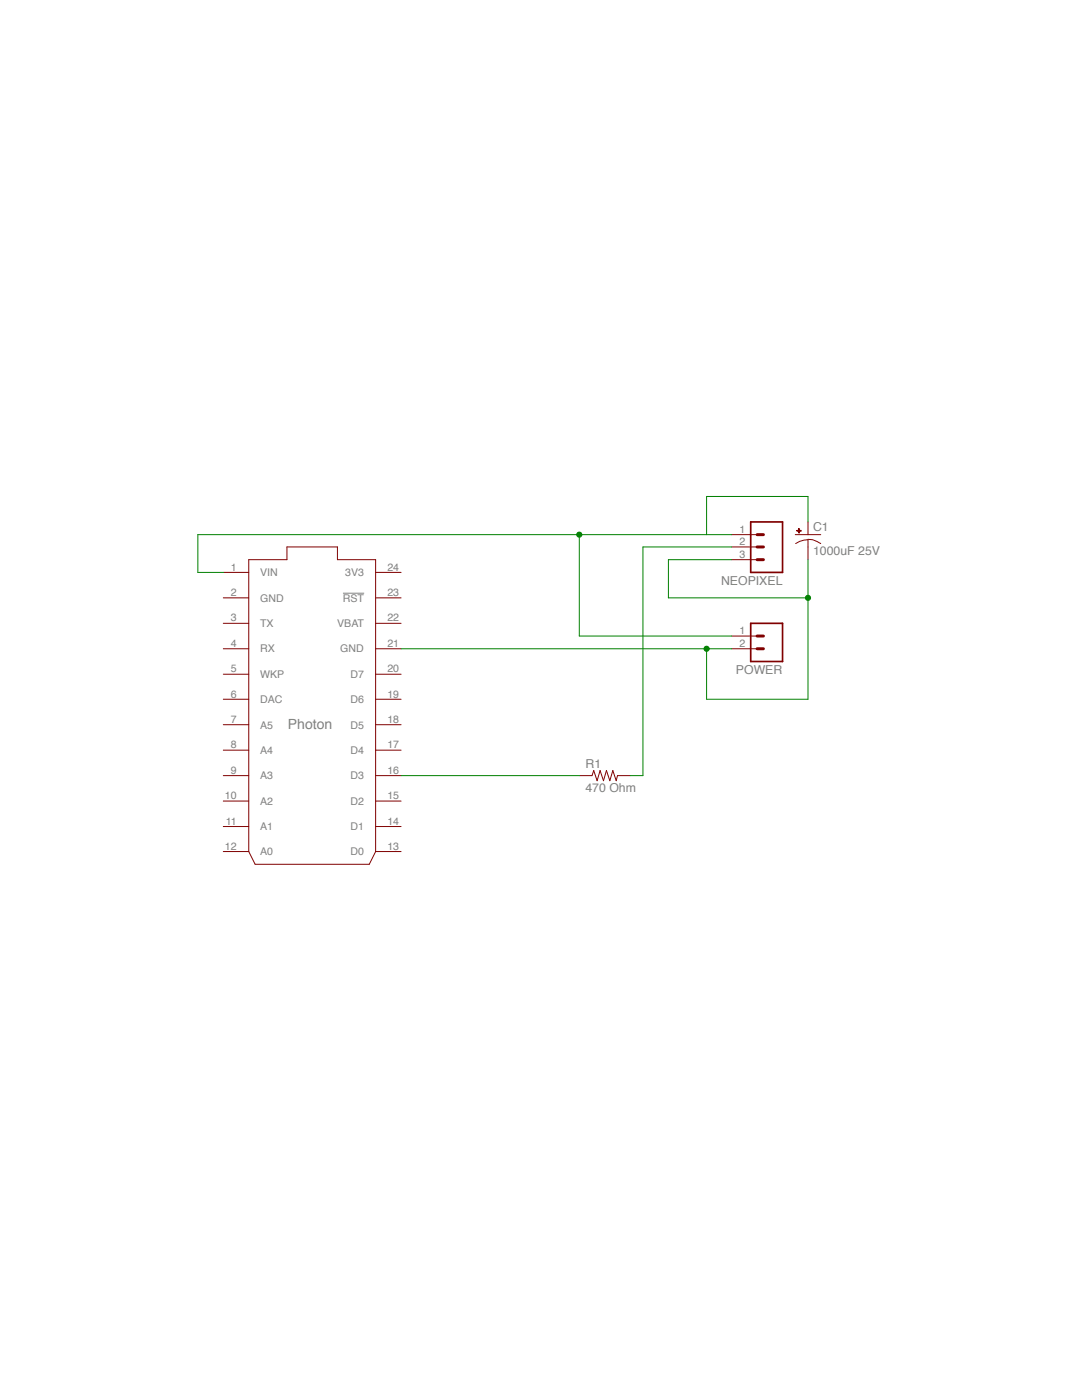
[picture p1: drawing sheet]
<?xml version="1.0" encoding="utf-8"?>
<!DOCTYPE eagle SYSTEM "eagle.dtd">
<!--
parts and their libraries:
SparkFun-Connectors: Licensing: Creative Commons ShareAlike 4.0 International - https://creativecommons.org/licenses/by-sa/4.0
-->
<eagle version="7.2.0">
<drawing>
<settings>
<setting alwaysvectorfont="no"/>
<setting verticaltext="up"/>
</settings>
<grid distance="0.1" unitdist="inch" unit="inch" style="lines" multiple="1" display="no" altdistance="0.01" altunitdist="inch" altunit="inch"/>
<schematic xreflabel="%F%N/%S.%C%R" xrefpart="/%S.%C%R">
<libraries>
<library name="Spark">
<symbols>
<symbol name="PHOTON">
<wire x1="-11.43" y1="-30.48" x2="11.43" y2="-30.48" width="0.254" layer="94"/>
<wire x1="11.43" y1="-30.48" x2="12.7" y2="-27.94" width="0.254" layer="94"/>
<wire x1="12.7" y1="-27.94" x2="12.7" y2="30.48" width="0.254" layer="94"/>
<wire x1="12.7" y1="30.48" x2="5.08" y2="30.48" width="0.254" layer="94"/>
<wire x1="5.08" y1="30.48" x2="5.08" y2="33.02" width="0.254" layer="94"/>
<wire x1="5.08" y1="33.02" x2="-5.08" y2="33.02" width="0.254" layer="94"/>
<wire x1="-5.08" y1="33.02" x2="-5.08" y2="30.48" width="0.254" layer="94"/>
<wire x1="-5.08" y1="30.48" x2="-12.7" y2="30.48" width="0.254" layer="94"/>
<wire x1="-12.7" y1="30.48" x2="-12.7" y2="-27.94" width="0.254" layer="94"/>
<wire x1="-12.7" y1="-27.94" x2="-11.43" y2="-30.48" width="0.254" layer="94"/>
<pin name="VIN" x="-17.78" y="27.94" length="middle" direction="pwr"/>
<pin name="GND@2" x="-17.78" y="22.86" length="middle" direction="pwr"/>
<pin name="TX" x="-17.78" y="17.78" length="middle"/>
<pin name="RX" x="-17.78" y="12.7" length="middle"/>
<pin name="WKP" x="-17.78" y="7.62" length="middle"/>
<pin name="DAC" x="-17.78" y="2.54" length="middle"/>
<pin name="A5" x="-17.78" y="-2.54" length="middle"/>
<pin name="A4" x="-17.78" y="-7.62" length="middle"/>
<pin name="A3" x="-17.78" y="-12.7" length="middle"/>
<pin name="A2" x="-17.78" y="-17.78" length="middle"/>
<pin name="A1" x="-17.78" y="-22.86" length="middle"/>
<pin name="A0" x="-17.78" y="-27.94" length="middle"/>
<pin name="3V3" x="17.78" y="27.94" length="middle" direction="pwr" rot="R180"/>
<pin name="!RST" x="17.78" y="22.86" length="middle" rot="R180"/>
<pin name="VBAT" x="17.78" y="17.78" length="middle" direction="pwr" rot="R180"/>
<pin name="GND@21" x="17.78" y="12.7" length="middle" direction="pwr" rot="R180"/>
<pin name="D7" x="17.78" y="7.62" length="middle" rot="R180"/>
<pin name="D6" x="17.78" y="2.54" length="middle" rot="R180"/>
<pin name="D5" x="17.78" y="-2.54" length="middle" rot="R180"/>
<pin name="D4" x="17.78" y="-7.62" length="middle" rot="R180"/>
<pin name="D3" x="17.78" y="-12.7" length="middle" rot="R180"/>
<pin name="D2" x="17.78" y="-17.78" length="middle" rot="R180"/>
<pin name="D1" x="17.78" y="-22.86" length="middle" rot="R180"/>
<pin name="D0" x="17.78" y="-27.94" length="middle" rot="R180"/>
<text x="-4.826" y="-3.302" size="2.032" layer="97">Photon</text>
</symbol>
<symbol name="PHOTON_PADS">
<wire x1="0.635" y1="-8.89" x2="0.635" y2="-6.35" width="0.254" layer="94"/>
<wire x1="0.635" y1="-6.35" x2="0.635" y2="-3.81" width="0.254" layer="94"/>
<wire x1="0.635" y1="-3.81" x2="0.635" y2="-1.27" width="0.254" layer="94"/>
<wire x1="0.635" y1="-1.27" x2="0.635" y2="1.27" width="0.254" layer="94"/>
<wire x1="0.635" y1="1.27" x2="0.635" y2="3.81" width="0.254" layer="94"/>
<wire x1="0.635" y1="3.81" x2="0.635" y2="6.35" width="0.254" layer="94"/>
<wire x1="0.635" y1="6.35" x2="0.635" y2="8.89" width="0.254" layer="94"/>
<wire x1="2.54" y1="8.89" x2="2.54" y2="6.35" width="0.254" layer="94"/>
<wire x1="2.54" y1="6.35" x2="2.54" y2="3.81" width="0.254" layer="94"/>
<wire x1="2.54" y1="3.81" x2="2.54" y2="1.27" width="0.254" layer="94"/>
<wire x1="2.54" y1="1.27" x2="2.54" y2="-1.27" width="0.254" layer="94"/>
<wire x1="2.54" y1="-1.27" x2="2.54" y2="-3.81" width="0.254" layer="94"/>
<wire x1="2.54" y1="-3.81" x2="2.54" y2="-6.35" width="0.254" layer="94"/>
<wire x1="2.54" y1="-6.35" x2="2.54" y2="-8.89" width="0.254" layer="94"/>
<wire x1="2.54" y1="-8.89" x2="0.635" y2="-8.89" width="0.254" layer="94"/>
<wire x1="0.635" y1="-6.35" x2="2.54" y2="-6.35" width="0.254" layer="94"/>
<wire x1="0.635" y1="-3.81" x2="2.54" y2="-3.81" width="0.254" layer="94"/>
<wire x1="0.635" y1="-1.27" x2="2.54" y2="-1.27" width="0.254" layer="94"/>
<wire x1="0.635" y1="1.27" x2="2.54" y2="1.27" width="0.254" layer="94"/>
<wire x1="0.635" y1="3.81" x2="2.54" y2="3.81" width="0.254" layer="94"/>
<wire x1="0.635" y1="6.35" x2="2.54" y2="6.35" width="0.254" layer="94"/>
<wire x1="0.635" y1="8.89" x2="2.54" y2="8.89" width="0.254" layer="94"/>
<pin name="EN" x="5.08" y="-7.62" length="short" rot="R180"/>
<pin name="!SETUP" x="5.08" y="-5.08" length="short" rot="R180"/>
<pin name="RGB_RED" x="5.08" y="-2.54" length="short" rot="R180"/>
<pin name="RGB_GREEN" x="5.08" y="0" length="short" rot="R180"/>
<pin name="RGB_BLUE" x="5.08" y="2.54" length="short" rot="R180"/>
<pin name="USB_D-" x="5.08" y="5.08" length="short" rot="R180"/>
<pin name="USB_D+" x="5.08" y="7.62" length="short" rot="R180"/>
</symbol>
</symbols>
<devicesets>
<deviceset name="PHOTON_SMD">
<gates>
<gate name="G$1" symbol="PHOTON" x="0" y="2.54"/>
<gate name="G$2" symbol="PHOTON_PADS" x="12.7" y="-38.1"/>
</gates>
<devices>
<device name="" package="PHOTON_SMD">
<connects>
<connect gate="G$1" pin="!RST" pad="23"/>
<connect gate="G$1" pin="3V3" pad="24"/>
<connect gate="G$1" pin="A0" pad="12"/>
<connect gate="G$1" pin="A1" pad="11"/>
<connect gate="G$1" pin="A2" pad="10"/>
<connect gate="G$1" pin="A3" pad="9"/>
<connect gate="G$1" pin="A4" pad="8"/>
<connect gate="G$1" pin="A5" pad="7"/>
<connect gate="G$1" pin="D0" pad="13"/>
<connect gate="G$1" pin="D1" pad="14"/>
<connect gate="G$1" pin="D2" pad="15"/>
<connect gate="G$1" pin="D3" pad="16"/>
<connect gate="G$1" pin="D4" pad="17"/>
<connect gate="G$1" pin="D5" pad="18"/>
<connect gate="G$1" pin="D6" pad="19"/>
<connect gate="G$1" pin="D7" pad="20"/>
<connect gate="G$1" pin="DAC" pad="6"/>
<connect gate="G$1" pin="GND@2" pad="2"/>
<connect gate="G$1" pin="GND@21" pad="21"/>
<connect gate="G$1" pin="RX" pad="4"/>
<connect gate="G$1" pin="TX" pad="3"/>
<connect gate="G$1" pin="VBAT" pad="22"/>
<connect gate="G$1" pin="VIN" pad="1"/>
<connect gate="G$1" pin="WKP" pad="5"/>
<connect gate="G$2" pin="!SETUP" pad="26"/>
<connect gate="G$2" pin="EN" pad="25"/>
<connect gate="G$2" pin="RGB_BLUE" pad="29"/>
<connect gate="G$2" pin="RGB_GREEN" pad="28"/>
<connect gate="G$2" pin="RGB_RED" pad="27"/>
<connect gate="G$2" pin="USB_D+" pad="31"/>
<connect gate="G$2" pin="USB_D-" pad="30"/>
</connects>
<technologies>
<technology name=""/>
</technologies>
</device>
</devices>
</deviceset>
</devicesets>
</library>
<library name="SparkFun-Connectors">
<symbols>
<symbol name="M03">
<wire x1="3.81" y1="-5.08" x2="-2.54" y2="-5.08" width="0.4064" layer="94"/>
<wire x1="1.27" y1="2.54" x2="2.54" y2="2.54" width="0.6096" layer="94"/>
<wire x1="1.27" y1="0" x2="2.54" y2="0" width="0.6096" layer="94"/>
<wire x1="1.27" y1="-2.54" x2="2.54" y2="-2.54" width="0.6096" layer="94"/>
<wire x1="-2.54" y1="5.08" x2="-2.54" y2="-5.08" width="0.4064" layer="94"/>
<wire x1="3.81" y1="-5.08" x2="3.81" y2="5.08" width="0.4064" layer="94"/>
<wire x1="-2.54" y1="5.08" x2="3.81" y2="5.08" width="0.4064" layer="94"/>
<text x="-2.54" y="-7.62" size="1.778" layer="96">&gt;VALUE</text>
<text x="-2.54" y="5.842" size="1.778" layer="95">&gt;NAME</text>
<pin name="1" x="7.62" y="-2.54" visible="pad" length="middle" direction="pas" swaplevel="1" rot="R180"/>
<pin name="2" x="7.62" y="0" visible="pad" length="middle" direction="pas" swaplevel="1" rot="R180"/>
<pin name="3" x="7.62" y="2.54" visible="pad" length="middle" direction="pas" swaplevel="1" rot="R180"/>
</symbol>
<symbol name="M02">
<wire x1="3.81" y1="-2.54" x2="-2.54" y2="-2.54" width="0.4064" layer="94"/>
<wire x1="1.27" y1="2.54" x2="2.54" y2="2.54" width="0.6096" layer="94"/>
<wire x1="1.27" y1="0" x2="2.54" y2="0" width="0.6096" layer="94"/>
<wire x1="-2.54" y1="5.08" x2="-2.54" y2="-2.54" width="0.4064" layer="94"/>
<wire x1="3.81" y1="-2.54" x2="3.81" y2="5.08" width="0.4064" layer="94"/>
<wire x1="-2.54" y1="5.08" x2="3.81" y2="5.08" width="0.4064" layer="94"/>
<text x="-2.54" y="-5.08" size="1.778" layer="96">&gt;VALUE</text>
<text x="-2.54" y="5.842" size="1.778" layer="95">&gt;NAME</text>
<pin name="1" x="7.62" y="0" visible="pad" length="middle" direction="pas" swaplevel="1" rot="R180"/>
<pin name="2" x="7.62" y="2.54" visible="pad" length="middle" direction="pas" swaplevel="1" rot="R180"/>
</symbol>
</symbols>
<devicesets>
<deviceset name="M03" prefix="J" uservalue="yes">
<gates>
<gate name="J$1" symbol="M03" x="-2.54" y="0"/>
</gates>
<devices>
<device name="PTH" package="1X03">
<connects>
<connect gate="J$1" pin="1" pad="1"/>
<connect gate="J$1" pin="2" pad="2"/>
<connect gate="J$1" pin="3" pad="3"/>
</connects>
<technologies>
<technology name=""/>
</technologies>
</device>
<device name="POLAR" package="MOLEX-1X3">
<connects>
<connect gate="J$1" pin="1" pad="1"/>
<connect gate="J$1" pin="2" pad="2"/>
<connect gate="J$1" pin="3" pad="3"/>
</connects>
<technologies>
<technology name=""/>
</technologies>
</device>
<device name="SCREW" package="SCREWTERMINAL-3.5MM-3">
<connects>
<connect gate="J$1" pin="1" pad="1"/>
<connect gate="J$1" pin="2" pad="2"/>
<connect gate="J$1" pin="3" pad="3"/>
</connects>
<technologies>
<technology name="">
<attribute name="PROD_ID" value="CONN-08288" constant="no"/>
</technology>
</technologies>
</device>
<device name="LOCK" package="1X03_LOCK">
<connects>
<connect gate="J$1" pin="1" pad="1"/>
<connect gate="J$1" pin="2" pad="2"/>
<connect gate="J$1" pin="3" pad="3"/>
</connects>
<technologies>
<technology name=""/>
</technologies>
</device>
<device name="LOCK_LONGPADS" package="1X03_LOCK_LONGPADS">
<connects>
<connect gate="J$1" pin="1" pad="1"/>
<connect gate="J$1" pin="2" pad="2"/>
<connect gate="J$1" pin="3" pad="3"/>
</connects>
<technologies>
<technology name=""/>
</technologies>
</device>
<device name="POLAR_LOCK" package="MOLEX-1X3_LOCK">
<connects>
<connect gate="J$1" pin="1" pad="1"/>
<connect gate="J$1" pin="2" pad="2"/>
<connect gate="J$1" pin="3" pad="3"/>
</connects>
<technologies>
<technology name=""/>
</technologies>
</device>
<device name="SCREW_LOCK" package="SCREWTERMINAL-3.5MM-3_LOCK.007S">
<connects>
<connect gate="J$1" pin="1" pad="1"/>
<connect gate="J$1" pin="2" pad="2"/>
<connect gate="J$1" pin="3" pad="3"/>
</connects>
<technologies>
<technology name="">
<attribute name="PROD_ID" value="CONN-08288" constant="no"/>
</technology>
</technologies>
</device>
<device name="1X03_NO_SILK" package="1X03_NO_SILK">
<connects>
<connect gate="J$1" pin="1" pad="1"/>
<connect gate="J$1" pin="2" pad="2"/>
<connect gate="J$1" pin="3" pad="3"/>
</connects>
<technologies>
<technology name=""/>
</technologies>
</device>
<device name="LONGPADS" package="1X03_LONGPADS">
<connects>
<connect gate="J$1" pin="1" pad="1"/>
<connect gate="J$1" pin="2" pad="2"/>
<connect gate="J$1" pin="3" pad="3"/>
</connects>
<technologies>
<technology name=""/>
</technologies>
</device>
<device name="JST-PTH" package="JST-3-PTH">
<connects>
<connect gate="J$1" pin="1" pad="1"/>
<connect gate="J$1" pin="2" pad="2"/>
<connect gate="J$1" pin="3" pad="3"/>
</connects>
<technologies>
<technology name="">
<attribute name="SKU" value="PRT-09915" constant="no"/>
</technology>
</technologies>
</device>
<device name="POGO_PIN_HOLES_ONLY" package="1X03_PP_HOLES_ONLY">
<connects>
<connect gate="J$1" pin="1" pad="1"/>
<connect gate="J$1" pin="2" pad="2"/>
<connect gate="J$1" pin="3" pad="3"/>
</connects>
<technologies>
<technology name=""/>
</technologies>
</device>
<device name="-SCREW-5MM" package="SCREWTERMINAL-5MM-3">
<connects>
<connect gate="J$1" pin="1" pad="1"/>
<connect gate="J$1" pin="2" pad="2"/>
<connect gate="J$1" pin="3" pad="3"/>
</connects>
<technologies>
<technology name="">
<attribute name="STOREFRONT_ID" value="PRT-08433" constant="no"/>
</technology>
</technologies>
</device>
<device name="LOCK_NO_SILK" package="1X03_LOCK_NO_SILK">
<connects>
<connect gate="J$1" pin="1" pad="1"/>
<connect gate="J$1" pin="2" pad="2"/>
<connect gate="J$1" pin="3" pad="3"/>
</connects>
<technologies>
<technology name=""/>
</technologies>
</device>
<device name="JST-SMD" package="JST-3-SMD">
<connects>
<connect gate="J$1" pin="1" pad="1"/>
<connect gate="J$1" pin="2" pad="2"/>
<connect gate="J$1" pin="3" pad="3"/>
</connects>
<technologies>
<technology name="">
<attribute name="PROD_ID" value="CONN-12591" constant="no"/>
<attribute name="VALUE" value="3-PIN SMD" constant="no"/>
</technology>
</technologies>
</device>
<device name="SMD" package="1X03-1MM-RA">
<connects>
<connect gate="J$1" pin="1" pad="1"/>
<connect gate="J$1" pin="2" pad="2"/>
<connect gate="J$1" pin="3" pad="3"/>
</connects>
<technologies>
<technology name=""/>
</technologies>
</device>
<device name="SMD_RA_FEMALE" package="1X03_SMD_RA_FEMALE">
<connects>
<connect gate="J$1" pin="1" pad="1"/>
<connect gate="J$1" pin="2" pad="2"/>
<connect gate="J$1" pin="3" pad="3"/>
</connects>
<technologies>
<technology name="">
<attribute name="PROD_ID" value="CONN-10926"/>
<attribute name="VALUE" value="1x3 RA Female .1&quot;"/>
</technology>
</technologies>
</device>
<device name="SMD_RA_MALE" package="1X03_SMD_RA_MALE">
<connects>
<connect gate="J$1" pin="1" pad="1"/>
<connect gate="J$1" pin="2" pad="2"/>
<connect gate="J$1" pin="3" pad="3"/>
</connects>
<technologies>
<technology name="">
<attribute name="PROD_ID" value="CONN-10925"/>
</technology>
</technologies>
</device>
<device name="SMD_RA_MALE_POST" package="1X03_SMD_RA_MALE_POST">
<connects>
<connect gate="J$1" pin="1" pad="1"/>
<connect gate="J$1" pin="2" pad="2"/>
<connect gate="J$1" pin="3" pad="3"/>
</connects>
<technologies>
<technology name=""/>
</technologies>
</device>
<device name="JST-PTH-VERT" package="JST-3-PTH-VERT">
<connects>
<connect gate="J$1" pin="1" pad="1"/>
<connect gate="J$1" pin="2" pad="2"/>
<connect gate="J$1" pin="3" pad="3"/>
</connects>
<technologies>
<technology name=""/>
</technologies>
</device>
<device name="1X03_SMD_RA_MALE_POST_SMALLER" package="1X03_SMD_RA_MALE_POST_SMALLER">
<connects>
<connect gate="J$1" pin="1" pad="1"/>
<connect gate="J$1" pin="2" pad="2"/>
<connect gate="J$1" pin="3" pad="3"/>
</connects>
<technologies>
<technology name=""/>
</technologies>
</device>
<device name="1X03_SMD_RA_MALE_POST_SMALLEST" package="1X03_SMD_RA_MALE_POST_SMALLEST">
<connects>
<connect gate="J$1" pin="1" pad="1"/>
<connect gate="J$1" pin="2" pad="2"/>
<connect gate="J$1" pin="3" pad="3"/>
</connects>
<technologies>
<technology name=""/>
</technologies>
</device>
</devices>
</deviceset>
<deviceset name="M02" prefix="J" uservalue="yes">
<gates>
<gate name="G$1" symbol="M02" x="-2.54" y="0"/>
</gates>
<devices>
<device name="PTH" package="1X02">
<connects>
<connect gate="G$1" pin="1" pad="1"/>
<connect gate="G$1" pin="2" pad="2"/>
</connects>
<technologies>
<technology name=""/>
</technologies>
</device>
<device name="POLAR" package="MOLEX-1X2">
<connects>
<connect gate="G$1" pin="1" pad="1"/>
<connect gate="G$1" pin="2" pad="2"/>
</connects>
<technologies>
<technology name=""/>
</technologies>
</device>
<device name="3.5MM" package="SCREWTERMINAL-3.5MM-2">
<connects>
<connect gate="G$1" pin="1" pad="1"/>
<connect gate="G$1" pin="2" pad="2"/>
</connects>
<technologies>
<technology name="">
<attribute name="PROD_ID" value="CONN-08399" constant="no"/>
</technology>
</technologies>
</device>
<device name="-JST-2MM-SMT" package="JST-2-SMD">
<connects>
<connect gate="G$1" pin="1" pad="2"/>
<connect gate="G$1" pin="2" pad="1"/>
</connects>
<technologies>
<technology name="">
<attribute name="PROD_ID" value="CONN-11443"/>
</technology>
</technologies>
</device>
<device name="PTH2" package="1X02_BIG">
<connects>
<connect gate="G$1" pin="1" pad="P$1"/>
<connect gate="G$1" pin="2" pad="P$2"/>
</connects>
<technologies>
<technology name=""/>
</technologies>
</device>
<device name="4UCON-15767" package="JST-2-SMD-VERT">
<connects>
<connect gate="G$1" pin="1" pad="GND"/>
<connect gate="G$1" pin="2" pad="VCC"/>
</connects>
<technologies>
<technology name=""/>
</technologies>
</device>
<device name="ROCKER" package="R_SW_TH">
<connects>
<connect gate="G$1" pin="1" pad="P$3"/>
<connect gate="G$1" pin="2" pad="P$4"/>
</connects>
<technologies>
<technology name=""/>
</technologies>
</device>
<device name="5MM" package="SCREWTERMINAL-5MM-2">
<connects>
<connect gate="G$1" pin="1" pad="1"/>
<connect gate="G$1" pin="2" pad="2"/>
</connects>
<technologies>
<technology name="">
<attribute name="STOREFRONT_ID" value="PRT-08432" constant="no"/>
</technology>
</technologies>
</device>
<device name="LOCK" package="1X02_LOCK">
<connects>
<connect gate="G$1" pin="1" pad="1"/>
<connect gate="G$1" pin="2" pad="2"/>
</connects>
<technologies>
<technology name=""/>
</technologies>
</device>
<device name="POLAR_LOCK" package="MOLEX-1X2_LOCK">
<connects>
<connect gate="G$1" pin="1" pad="1"/>
<connect gate="G$1" pin="2" pad="2"/>
</connects>
<technologies>
<technology name=""/>
</technologies>
</device>
<device name="LOCK_LONGPADS" package="1X02_LOCK_LONGPADS">
<connects>
<connect gate="G$1" pin="1" pad="1"/>
<connect gate="G$1" pin="2" pad="2"/>
</connects>
<technologies>
<technology name=""/>
</technologies>
</device>
<device name="3.5MM_LOCK" package="SCREWTERMINAL-3.5MM-2_LOCK">
<connects>
<connect gate="G$1" pin="1" pad="1"/>
<connect gate="G$1" pin="2" pad="2"/>
</connects>
<technologies>
<technology name="">
<attribute name="PROD_ID" value="CONN-08399" constant="no"/>
</technology>
</technologies>
</device>
<device name="PTH3" package="1X02_LONGPADS">
<connects>
<connect gate="G$1" pin="1" pad="1"/>
<connect gate="G$1" pin="2" pad="2"/>
</connects>
<technologies>
<technology name=""/>
</technologies>
</device>
<device name="1X02_NO_SILK" package="1X02_NO_SILK">
<connects>
<connect gate="G$1" pin="1" pad="1"/>
<connect gate="G$1" pin="2" pad="2"/>
</connects>
<technologies>
<technology name=""/>
</technologies>
</device>
<device name="JST-PTH-2" package="JST-2-PTH">
<connects>
<connect gate="G$1" pin="1" pad="1"/>
<connect gate="G$1" pin="2" pad="2"/>
</connects>
<technologies>
<technology name="">
<attribute name="PROD_ID" value="CONN-09863" constant="no"/>
<attribute name="SKU" value="PRT-09914" constant="no"/>
</technology>
</technologies>
</device>
<device name="PTH4" package="1X02_XTRA_BIG">
<connects>
<connect gate="G$1" pin="1" pad="1"/>
<connect gate="G$1" pin="2" pad="2"/>
</connects>
<technologies>
<technology name=""/>
</technologies>
</device>
<device name="POGO_PIN_HOLES_ONLY" package="1X02_PP_HOLES_ONLY">
<connects>
<connect gate="G$1" pin="1" pad="1"/>
<connect gate="G$1" pin="2" pad="2"/>
</connects>
<technologies>
<technology name=""/>
</technologies>
</device>
<device name="3.5MM-NO_SILK" package="SCREWTERMINAL-3.5MM-2-NS">
<connects>
<connect gate="G$1" pin="1" pad="1"/>
<connect gate="G$1" pin="2" pad="2"/>
</connects>
<technologies>
<technology name="">
<attribute name="PROD_ID" value="CONN-08399" constant="no"/>
</technology>
</technologies>
</device>
<device name="-JST-2-PTH-NO_SILK" package="JST-2-PTH-NS">
<connects>
<connect gate="G$1" pin="1" pad="1"/>
<connect gate="G$1" pin="2" pad="2"/>
</connects>
<technologies>
<technology name=""/>
</technologies>
</device>
<device name="JST-PTH-2-KIT" package="JST-2-PTH-KIT">
<connects>
<connect gate="G$1" pin="1" pad="1"/>
<connect gate="G$1" pin="2" pad="2"/>
</connects>
<technologies>
<technology name=""/>
</technologies>
</device>
<device name="SPRING-2.54-RA" package="SPRINGTERMINAL-2.54MM-2">
<connects>
<connect gate="G$1" pin="1" pad="1"/>
<connect gate="G$1" pin="2" pad="2"/>
</connects>
<technologies>
<technology name=""/>
</technologies>
</device>
<device name="2.54MM_SCREWTERM" package="1X02_2.54_SCREWTERM">
<connects>
<connect gate="G$1" pin="1" pad="P1"/>
<connect gate="G$1" pin="2" pad="P2"/>
</connects>
<technologies>
<technology name=""/>
</technologies>
</device>
<device name="JST-PTH-VERT" package="JST-2-PTH-VERT">
<connects>
<connect gate="G$1" pin="1" pad="1"/>
<connect gate="G$1" pin="2" pad="2"/>
</connects>
<technologies>
<technology name=""/>
</technologies>
</device>
</devices>
</deviceset>
</devicesets>
</library>
<library name="SparkFun-Capacitors">
<symbols>
<symbol name="CAP_POL">
<wire x1="-2.54" y1="0" x2="2.54" y2="0" width="0.254" layer="94"/>
<wire x1="0" y1="-1.016" x2="0" y2="-2.54" width="0.1524" layer="94"/>
<wire x1="0" y1="-1" x2="2.4892" y2="-1.8542" width="0.254" layer="94" curve="-37.878202" cap="flat"/>
<wire x1="-2.4669" y1="-1.8504" x2="0" y2="-1.0161" width="0.254" layer="94" curve="-37.376341" cap="flat"/>
<text x="1.016" y="0.635" size="1.778" layer="95">&gt;NAME</text>
<text x="1.016" y="-4.191" size="1.778" layer="96">&gt;VALUE</text>
<rectangle x1="-2.253" y1="0.668" x2="-1.364" y2="0.795" layer="94"/>
<rectangle x1="-1.872" y1="0.287" x2="-1.745" y2="1.176" layer="94"/>
<pin name="+" x="0" y="2.54" visible="off" length="short" direction="pas" swaplevel="1" rot="R270"/>
<pin name="-" x="0" y="-5.08" visible="off" length="short" direction="pas" swaplevel="1" rot="R90"/>
</symbol>
</symbols>
<devicesets>
<deviceset name="1000UF-25V(PTH)" prefix="C" uservalue="yes">
<gates>
<gate name="G$1" symbol="CAP_POL" x="0" y="0"/>
</gates>
<devices>
<device name="" package="CPOL-RADIAL-1000UF-25V">
<connects>
<connect gate="G$1" pin="+" pad="+"/>
<connect gate="G$1" pin="-" pad="-"/>
</connects>
<technologies>
<technology name="">
<attribute name="PROD_ID" value="CAP-09538" constant="no"/>
<attribute name="VALUE" value="CAP-09538" constant="no"/>
</technology>
</technologies>
</device>
<device name="KIT" package="CPOL-RADIAL-1000UF-25V-KIT">
<connects>
<connect gate="G$1" pin="+" pad="+"/>
<connect gate="G$1" pin="-" pad="-"/>
</connects>
<technologies>
<technology name="">
<attribute name="PROD_ID" value="CAP-09538" constant="no"/>
<attribute name="VALUE" value="1000uf/25V" constant="no"/>
</technology>
</technologies>
</device>
</devices>
</deviceset>
</devicesets>
</library>
<library name="SparkFun-Passives">
<symbols>
<symbol name="RESISTOR">
<wire x1="-2.54" y1="0" x2="-2.159" y2="1.016" width="0.1524" layer="94"/>
<wire x1="-2.159" y1="1.016" x2="-1.524" y2="-1.016" width="0.1524" layer="94"/>
<wire x1="-1.524" y1="-1.016" x2="-0.889" y2="1.016" width="0.1524" layer="94"/>
<wire x1="-0.889" y1="1.016" x2="-0.254" y2="-1.016" width="0.1524" layer="94"/>
<wire x1="-0.254" y1="-1.016" x2="0.381" y2="1.016" width="0.1524" layer="94"/>
<wire x1="0.381" y1="1.016" x2="1.016" y2="-1.016" width="0.1524" layer="94"/>
<wire x1="1.016" y1="-1.016" x2="1.651" y2="1.016" width="0.1524" layer="94"/>
<wire x1="1.651" y1="1.016" x2="2.286" y2="-1.016" width="0.1524" layer="94"/>
<wire x1="2.286" y1="-1.016" x2="2.54" y2="0" width="0.1524" layer="94"/>
<text x="-3.81" y="1.4986" size="1.778" layer="95">&gt;NAME</text>
<text x="-3.81" y="-3.302" size="1.778" layer="96">&gt;VALUE</text>
<pin name="2" x="5.08" y="0" visible="off" length="short" direction="pas" swaplevel="1" rot="R180"/>
<pin name="1" x="-5.08" y="0" visible="off" length="short" direction="pas" swaplevel="1"/>
</symbol>
</symbols>
<devicesets>
<deviceset name="RESISTOR" prefix="R" uservalue="yes">
<gates>
<gate name="G$1" symbol="RESISTOR" x="0" y="0"/>
</gates>
<devices>
<device name="1206" package="1206">
<connects>
<connect gate="G$1" pin="1" pad="1"/>
<connect gate="G$1" pin="2" pad="2"/>
</connects>
<technologies>
<technology name=""/>
</technologies>
</device>
<device name="AXIAL-0.3" package="AXIAL-0.3">
<connects>
<connect gate="G$1" pin="1" pad="P$1"/>
<connect gate="G$1" pin="2" pad="P$2"/>
</connects>
<technologies>
<technology name=""/>
</technologies>
</device>
<device name="2010" package="R2010">
<connects>
<connect gate="G$1" pin="1" pad="1"/>
<connect gate="G$1" pin="2" pad="2"/>
</connects>
<technologies>
<technology name=""/>
</technologies>
</device>
<device name="0805-RES" package="0805">
<connects>
<connect gate="G$1" pin="1" pad="1"/>
<connect gate="G$1" pin="2" pad="2"/>
</connects>
<technologies>
<technology name=""/>
</technologies>
</device>
<device name="0603-RES" package="0603-RES">
<connects>
<connect gate="G$1" pin="1" pad="1"/>
<connect gate="G$1" pin="2" pad="2"/>
</connects>
<technologies>
<technology name=""/>
</technologies>
</device>
<device name="0402-RES" package="0402-RES">
<connects>
<connect gate="G$1" pin="1" pad="1"/>
<connect gate="G$1" pin="2" pad="2"/>
</connects>
<technologies>
<technology name=""/>
</technologies>
</device>
<device name="PTH-1/6W" package="1/6W-RES">
<connects>
<connect gate="G$1" pin="1" pad="1"/>
<connect gate="G$1" pin="2" pad="2"/>
</connects>
<technologies>
<technology name=""/>
</technologies>
</device>
<device name="2512" package="R2512">
<connects>
<connect gate="G$1" pin="1" pad="1"/>
<connect gate="G$1" pin="2" pad="2"/>
</connects>
<technologies>
<technology name=""/>
</technologies>
</device>
<device name="PTH-1/4W" package="AXIAL-0.4">
<connects>
<connect gate="G$1" pin="1" pad="P$1"/>
<connect gate="G$1" pin="2" pad="P$2"/>
</connects>
<technologies>
<technology name=""/>
</technologies>
</device>
<device name="PTH-1/2W" package="AXIAL-0.5">
<connects>
<connect gate="G$1" pin="1" pad="P$1"/>
<connect gate="G$1" pin="2" pad="P$2"/>
</connects>
<technologies>
<technology name=""/>
</technologies>
</device>
<device name="PTH-1W" package="AXIAL-0.6">
<connects>
<connect gate="G$1" pin="1" pad="P$1"/>
<connect gate="G$1" pin="2" pad="P$2"/>
</connects>
<technologies>
<technology name=""/>
</technologies>
</device>
<device name="PTH-2W" package="AXIAL-0.8">
<connects>
<connect gate="G$1" pin="1" pad="P$1"/>
<connect gate="G$1" pin="2" pad="P$2"/>
</connects>
<technologies>
<technology name=""/>
</technologies>
</device>
<device name="KIT" package="AXIAL-0.3-KIT">
<connects>
<connect gate="G$1" pin="1" pad="P$1"/>
<connect gate="G$1" pin="2" pad="P$2"/>
</connects>
<technologies>
<technology name=""/>
</technologies>
</device>
<device name="EZ" package="AXIAL-0.3EZ">
<connects>
<connect gate="G$1" pin="1" pad="P$1"/>
<connect gate="G$1" pin="2" pad="P$2"/>
</connects>
<technologies>
<technology name=""/>
</technologies>
</device>
</devices>
</deviceset>
</devicesets>
</library>
</libraries>
<attributes>
</attributes>
<variantdefs>
</variantdefs>
<classes>
<class number="0" name="default" width="0" drill="0">
</class>
</classes>
<parts>
<part name="U$1" library="Spark" deviceset="PHOTON_SMD" device=""/>
<part name="NEOPIXEL" library="SparkFun-Connectors" deviceset="M03" device="LONGPADS"/>
<part name="C1" library="SparkFun-Capacitors" deviceset="1000UF-25V(PTH)" device="" value="1000uF 25V"/>
<part name="POWER" library="SparkFun-Connectors" deviceset="M02" device="POGO_PIN_HOLES_ONLY"/>
<part name="R1" library="SparkFun-Passives" deviceset="RESISTOR" device="AXIAL-0.3" value="470 Ohm"/>
</parts>
<sheets>
<sheet>
<plain>
</plain>
<instances>
<instance part="U$1" gate="G$1" x="45.72" y="43.18"/>
<instance part="NEOPIXEL" gate="J$1" x="137.16" y="76.2" rot="R180"/>
<instance part="C1" gate="G$1" x="144.78" y="78.74"/>
<instance part="POWER" gate="G$1" x="137.16" y="58.42" rot="R180"/>
<instance part="R1" gate="G$1" x="104.14" y="30.48"/>
</instances>
<busses>
</busses>
<nets>
<net name="N$1" class="0">
<segment>
<pinref part="POWER" gate="G$1" pin="2"/>
<wire x1="129.54" y1="55.88" x2="124.46" y2="55.88" width="0.1524" layer="91"/>
<pinref part="U$1" gate="G$1" pin="GND@21"/>
<wire x1="124.46" y1="55.88" x2="63.5" y2="55.88" width="0.1524" layer="91"/>
<wire x1="124.46" y1="55.88" x2="124.46" y2="45.72" width="0.1524" layer="91"/>
<junction x="124.46" y="55.88"/>
<pinref part="C1" gate="G$1" pin="-"/>
<wire x1="124.46" y1="45.72" x2="144.78" y2="45.72" width="0.1524" layer="91"/>
<wire x1="144.78" y1="45.72" x2="144.78" y2="66.04" width="0.1524" layer="91"/>
<wire x1="144.78" y1="66.04" x2="144.78" y2="73.66" width="0.1524" layer="91"/>
<wire x1="144.78" y1="66.04" x2="116.84" y2="66.04" width="0.1524" layer="91"/>
<junction x="144.78" y="66.04"/>
<wire x1="116.84" y1="66.04" x2="116.84" y2="73.66" width="0.1524" layer="91"/>
<pinref part="NEOPIXEL" gate="J$1" pin="3"/>
<wire x1="116.84" y1="73.66" x2="129.54" y2="73.66" width="0.1524" layer="91"/>
</segment>
</net>
<net name="N$4" class="0">
<segment>
<pinref part="R1" gate="G$1" pin="1"/>
<pinref part="U$1" gate="G$1" pin="D3"/>
<wire x1="99.06" y1="30.48" x2="63.5" y2="30.48" width="0.1524" layer="91"/>
</segment>
</net>
<net name="N$5" class="0">
<segment>
<pinref part="POWER" gate="G$1" pin="1"/>
<wire x1="129.54" y1="58.42" x2="99.06" y2="58.42" width="0.1524" layer="91"/>
<wire x1="99.06" y1="58.42" x2="99.06" y2="78.74" width="0.1524" layer="91"/>
<pinref part="NEOPIXEL" gate="J$1" pin="1"/>
<wire x1="99.06" y1="78.74" x2="124.46" y2="78.74" width="0.1524" layer="91"/>
<wire x1="124.46" y1="78.74" x2="129.54" y2="78.74" width="0.1524" layer="91"/>
<wire x1="124.46" y1="78.74" x2="124.46" y2="86.36" width="0.1524" layer="91"/>
<wire x1="124.46" y1="86.36" x2="144.78" y2="86.36" width="0.1524" layer="91"/>
<pinref part="C1" gate="G$1" pin="+"/>
<wire x1="144.78" y1="86.36" x2="144.78" y2="81.28" width="0.1524" layer="91"/>
<wire x1="99.06" y1="78.74" x2="22.86" y2="78.74" width="0.1524" layer="91"/>
<junction x="99.06" y="78.74"/>
<wire x1="22.86" y1="78.74" x2="22.86" y2="71.12" width="0.1524" layer="91"/>
<pinref part="U$1" gate="G$1" pin="VIN"/>
<wire x1="22.86" y1="71.12" x2="27.94" y2="71.12" width="0.1524" layer="91"/>
</segment>
</net>
<net name="N$2" class="0">
<segment>
<pinref part="NEOPIXEL" gate="J$1" pin="2"/>
<wire x1="129.54" y1="76.2" x2="111.76" y2="76.2" width="0.1524" layer="91"/>
<wire x1="111.76" y1="76.2" x2="111.76" y2="30.48" width="0.1524" layer="91"/>
<pinref part="R1" gate="G$1" pin="2"/>
<wire x1="111.76" y1="30.48" x2="109.22" y2="30.48" width="0.1524" layer="91"/>
</segment>
</net>
</nets>
</sheet>
</sheets>
</schematic>
</drawing>
<compatibility>
<note version="6.3" minversion="6.2.2" severity="warning">
Since Version 6.2.2 text objects can contain more than one line,
which will not be processed correctly with this version.
</note>
</compatibility>
</eagle>
